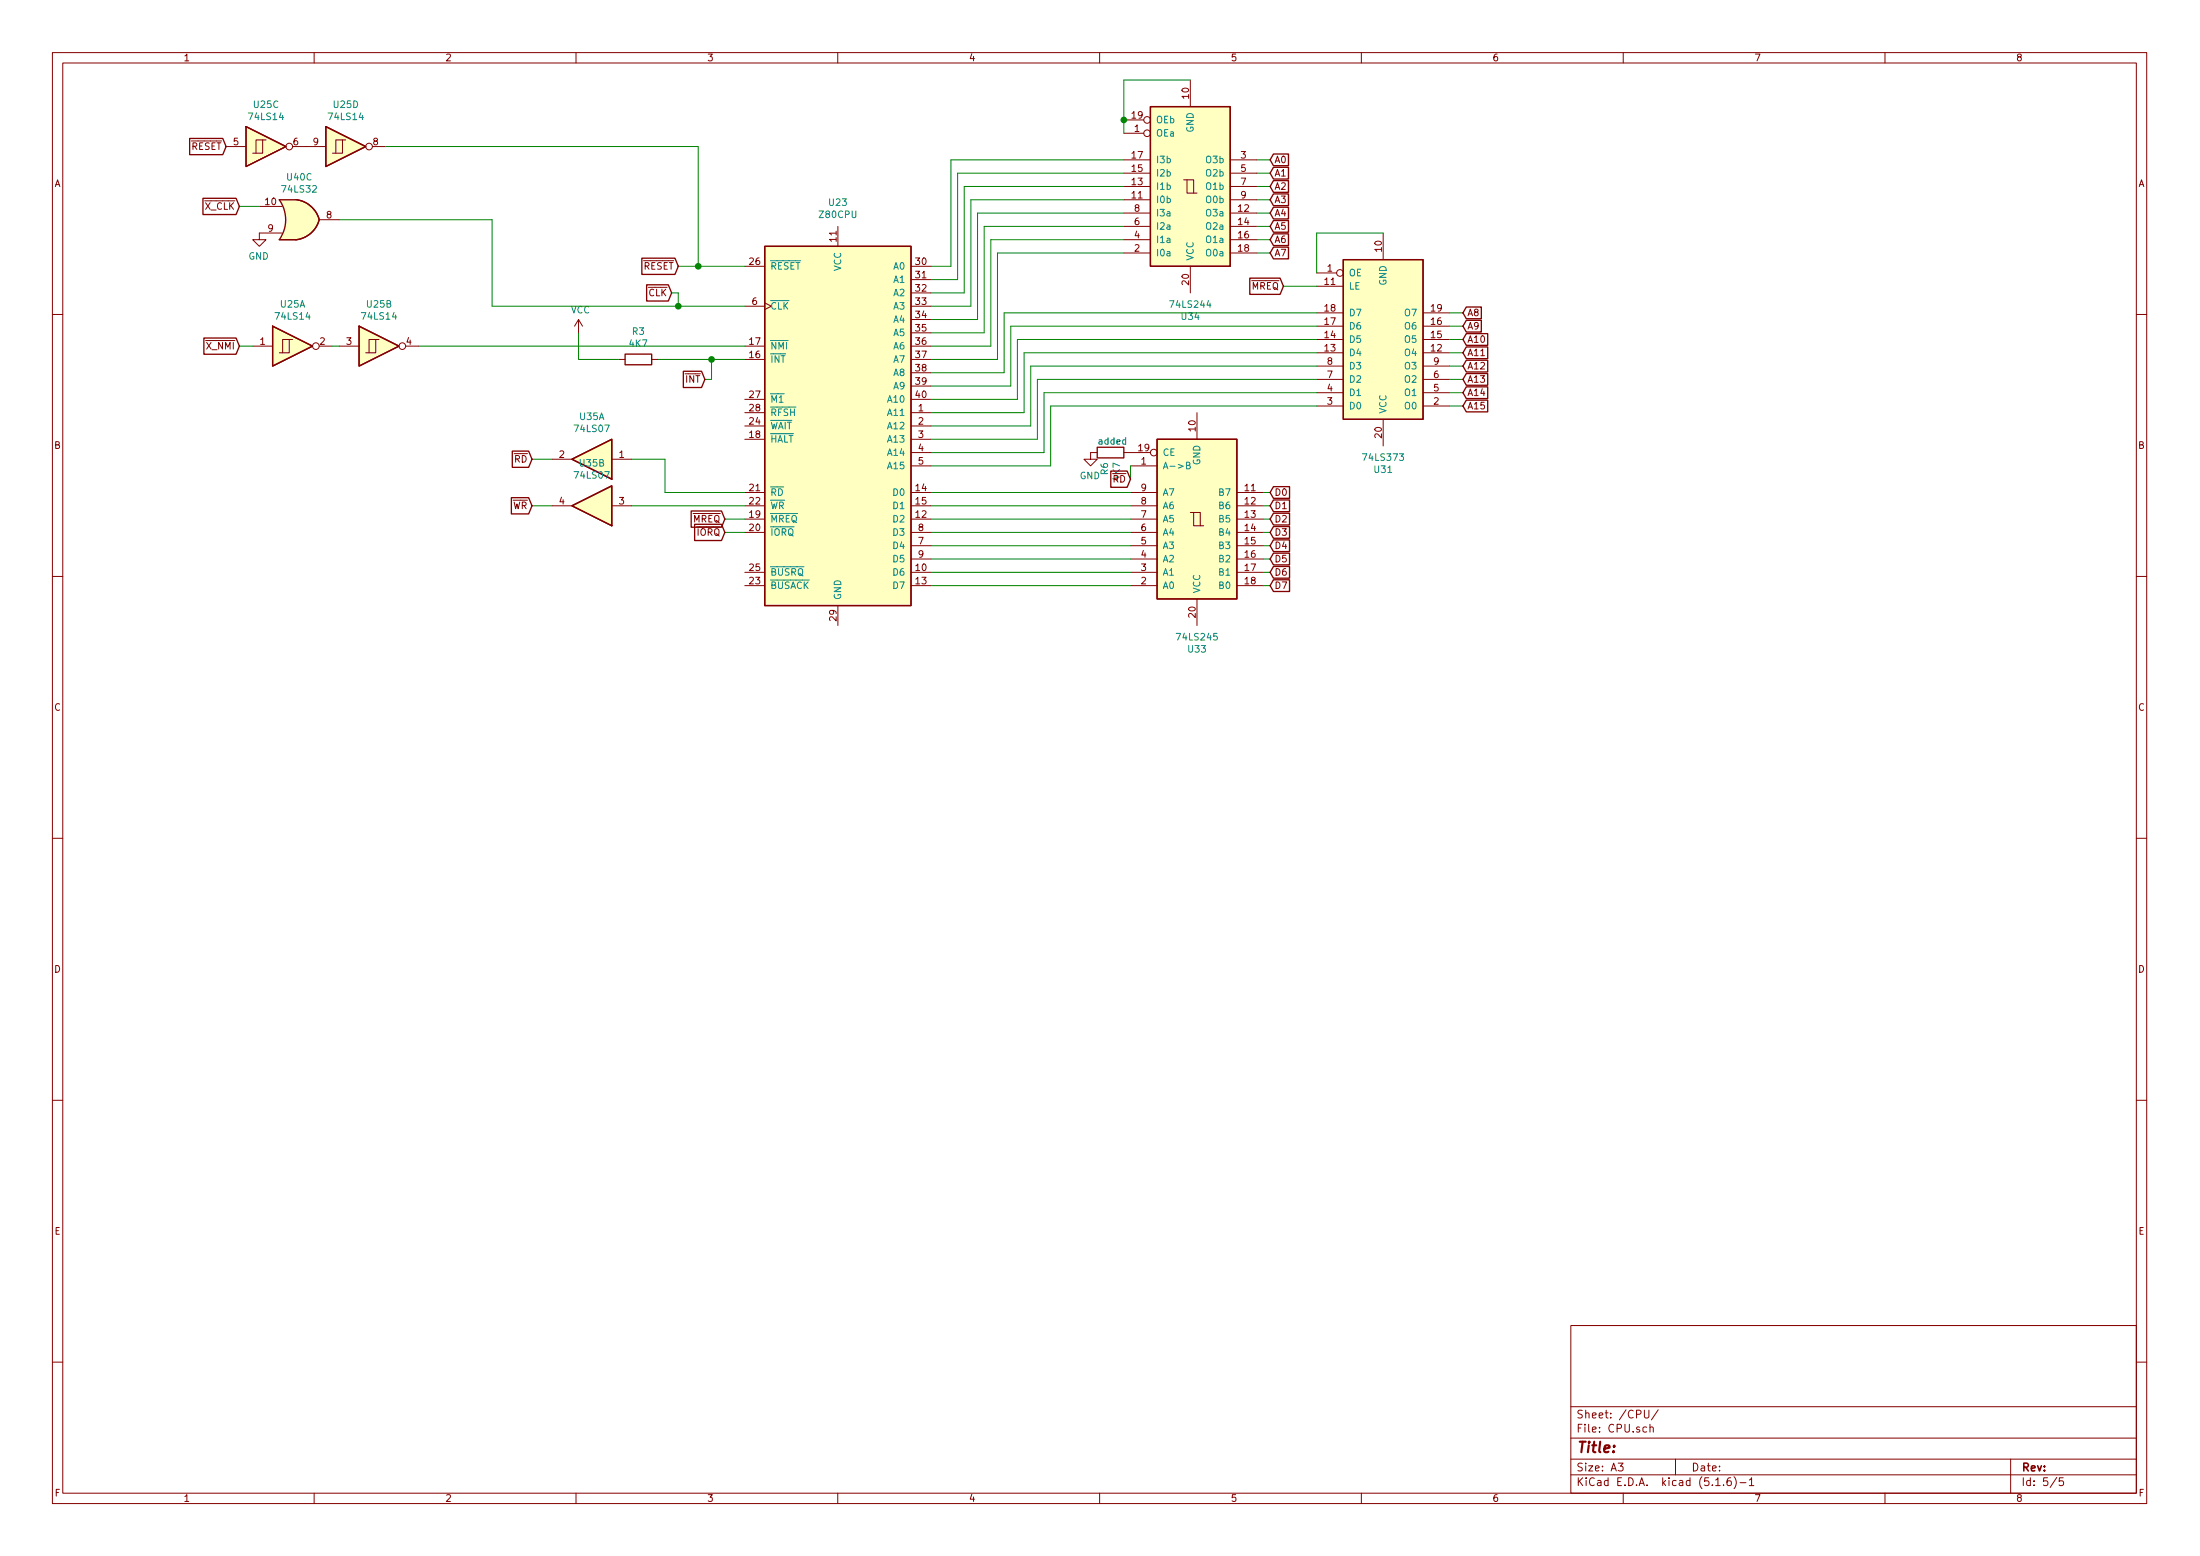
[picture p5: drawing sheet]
EESchema Schematic File Version 4
EELAYER 30 0
EELAYER END
$Descr A3 16535 11693
encoding utf-8
Sheet 5 5
Title ""
Date ""
Rev ""
Comp ""
Comment1 ""
Comment2 ""
Comment3 ""
Comment4 ""
$EndDescr
Text GLabel 5450 4000 0    50   Input ~ 0
~IORQ
Wire Wire Line
	5450 4000 5600 4000
Wire Wire Line
	4350 2700 4650 2700
$Comp
L CPU:Z80CPU U?
U 1 1
P 6300 3200
AR Path="/5FEB3555/604ADF5B" Ref="U?"  Part="1" 
AR Path="/5FD53206/604ADF5B" Ref="U23"  Part="1" 
F 0 "U23" H 6300 4881 50  0000 C CNN
F 1 "Z80CPU" H 6300 4790 50  0000 C CNN
F 2 "" H 6300 3600 50  0001 C CNN
F 3 "www.zilog.com/manage_directlink.php?filepath=docs/z80/um0080" H 6300 3600 50  0001 C CNN
	1    6300 3200
	1    0    0    -1  
$EndComp
Text GLabel 5450 3900 0    50   Input ~ 0
~MREQ
$Comp
L 74xx:74LS07 U?
U 2 1
P 4450 3800
AR Path="/5FEB3555/604ADF68" Ref="U?"  Part="2" 
AR Path="/5FD53206/604ADF68" Ref="U35"  Part="2" 
F 0 "U35" H 4450 3483 50  0000 C CNN
F 1 "74LS07" H 4450 3574 50  0000 C CNN
F 2 "" H 4450 3800 50  0001 C CNN
F 3 "www.ti.com/lit/ds/symlink/sn74ls07.pdf" H 4450 3800 50  0001 C CNN
	2    4450 3800
	-1   0    0    1   
$EndComp
Wire Wire Line
	5600 3800 4750 3800
Text GLabel 4000 3800 0    50   Input ~ 0
~WR
Wire Wire Line
	4150 3800 4000 3800
$Comp
L 74xx:74LS07 U?
U 1 1
P 4450 3450
AR Path="/5FEB3555/604ADF71" Ref="U?"  Part="1" 
AR Path="/5FD53206/604ADF71" Ref="U35"  Part="1" 
F 0 "U35" H 4450 3133 50  0000 C CNN
F 1 "74LS07" H 4450 3224 50  0000 C CNN
F 2 "" H 4450 3450 50  0001 C CNN
F 3 "www.ti.com/lit/ds/symlink/sn74ls07.pdf" H 4450 3450 50  0001 C CNN
	1    4450 3450
	-1   0    0    1   
$EndComp
Wire Wire Line
	4750 3450 5000 3450
Wire Wire Line
	5000 3450 5000 3700
Wire Wire Line
	5000 3700 5600 3700
Text GLabel 4000 3450 0    50   Input ~ 0
~RD
$Comp
L Device:R R?
U 1 1
P 4800 2700
AR Path="/5FEB3555/604ADF8A" Ref="R?"  Part="1" 
AR Path="/5FD53206/604ADF8A" Ref="R3"  Part="1" 
F 0 "R3" V 5007 2700 50  0000 C CNN
F 1 "4K7" V 4916 2700 50  0000 C CNN
F 2 "" V 4730 2700 50  0001 C CNN
F 3 "~" H 4800 2700 50  0001 C CNN
	1    4800 2700
	0    -1   -1   0   
$EndComp
$Comp
L 74xx:74LS32 U?
U 3 1
P 2250 1650
AR Path="/5FEB3555/604ADFBA" Ref="U?"  Part="3" 
AR Path="/5FD53206/604ADFBA" Ref="U40"  Part="3" 
F 0 "U40" H 2250 1333 50  0000 C CNN
F 1 "74LS32" H 2250 1424 50  0000 C CNN
F 2 "" H 2250 1650 50  0001 C CNN
F 3 "http://www.ti.com/lit/gpn/sn74LS32" H 2250 1650 50  0001 C CNN
	3    2250 1650
	1    0    0    1   
$EndComp
$Comp
L power:GND #PWR?
U 1 1
P 1950 1750
AR Path="/5FEB3555/604ADFC3" Ref="#PWR?"  Part="1" 
AR Path="/5FD53206/604ADFC3" Ref="#PWR04"  Part="1" 
F 0 "#PWR04" H 1950 1500 50  0001 C CNN
F 1 "GND" H 1955 1577 50  0000 C CNN
F 2 "" H 1950 1750 50  0001 C CNN
F 3 "" H 1950 1750 50  0001 C CNN
	1    1950 1750
	-1   0    0    -1  
$EndComp
Text GLabel 1800 1550 0    50   Input ~ 0
~X_CLK
Wire Wire Line
	1800 1550 1950 1550
Wire Wire Line
	5450 3900 5600 3900
$Comp
L 74xx:74LS14 U?
U 2 1
P 2850 2600
AR Path="/5FEB3555/604ADFCD" Ref="U?"  Part="2" 
AR Path="/5FD53206/604ADFCD" Ref="U25"  Part="2" 
F 0 "U25" H 2850 2917 50  0000 C CNN
F 1 "74LS14" H 2850 2826 50  0000 C CNN
F 2 "" H 2850 2600 50  0001 C CNN
F 3 "http://www.ti.com/lit/gpn/sn74LS14" H 2850 2600 50  0001 C CNN
	2    2850 2600
	1    0    0    -1  
$EndComp
Wire Wire Line
	5600 2600 3150 2600
$Comp
L 74xx:74LS14 U?
U 1 1
P 2200 2600
AR Path="/5FEB3555/604ADFD4" Ref="U?"  Part="1" 
AR Path="/5FD53206/604ADFD4" Ref="U25"  Part="1" 
F 0 "U25" H 2200 2917 50  0000 C CNN
F 1 "74LS14" H 2200 2826 50  0000 C CNN
F 2 "" H 2200 2600 50  0001 C CNN
F 3 "http://www.ti.com/lit/gpn/sn74LS14" H 2200 2600 50  0001 C CNN
	1    2200 2600
	1    0    0    -1  
$EndComp
Wire Wire Line
	2500 2600 2550 2600
Text GLabel 1800 2600 0    50   Input ~ 0
~X_NMI
Wire Wire Line
	1800 2600 1900 2600
Text GLabel 5300 2850 0    50   Input ~ 0
~INT
Wire Wire Line
	5300 2850 5350 2850
Wire Wire Line
	4950 2700 5350 2700
Wire Wire Line
	5350 2700 5600 2700
Connection ~ 5350 2700
Wire Wire Line
	5350 2850 5350 2700
$Comp
L power:VCC #PWR?
U 1 1
P 4350 2500
AR Path="/5FEB3555/604ADFE4" Ref="#PWR?"  Part="1" 
AR Path="/5FD53206/604ADFE4" Ref="#PWR07"  Part="1" 
F 0 "#PWR07" H 4350 2350 50  0001 C CNN
F 1 "VCC" H 4365 2673 50  0000 C CNN
F 2 "" H 4350 2500 50  0001 C CNN
F 3 "" H 4350 2500 50  0001 C CNN
	1    4350 2500
	1    0    0    -1  
$EndComp
Wire Wire Line
	4350 2500 4350 2700
Wire Wire Line
	3700 2300 3700 1650
Wire Wire Line
	3700 1650 2550 1650
Wire Wire Line
	3700 2300 5100 2300
Text GLabel 5050 2200 0    50   Input ~ 0
~CLK
Wire Wire Line
	5050 2200 5100 2200
Wire Wire Line
	5100 2200 5100 2300
Connection ~ 5100 2300
Wire Wire Line
	5100 2300 5600 2300
$Comp
L 74xx:74LS14 U?
U 3 1
P 2000 1100
AR Path="/5FEB3555/604F653C" Ref="U?"  Part="3" 
AR Path="/5FD53206/604F653C" Ref="U25"  Part="3" 
F 0 "U25" H 2000 1417 50  0000 C CNN
F 1 "74LS14" H 2000 1326 50  0000 C CNN
F 2 "" H 2000 1100 50  0001 C CNN
F 3 "http://www.ti.com/lit/gpn/sn74LS14" H 2000 1100 50  0001 C CNN
	3    2000 1100
	1    0    0    -1  
$EndComp
Text GLabel 1700 1100 0    50   Input ~ 0
~RESET
$Comp
L 74xx:74LS14 U?
U 4 1
P 2600 1100
AR Path="/5FEB3555/604F6536" Ref="U?"  Part="4" 
AR Path="/5FD53206/604F6536" Ref="U25"  Part="4" 
F 0 "U25" H 2600 1417 50  0000 C CNN
F 1 "74LS14" H 2600 1326 50  0000 C CNN
F 2 "" H 2600 1100 50  0001 C CNN
F 3 "http://www.ti.com/lit/gpn/sn74LS14" H 2600 1100 50  0001 C CNN
	4    2600 1100
	1    0    0    -1  
$EndComp
Wire Wire Line
	5600 2000 5250 2000
Wire Wire Line
	5250 2000 5250 1100
Wire Wire Line
	2900 1100 5250 1100
Connection ~ 5250 2000
Wire Wire Line
	5250 2000 5100 2000
Text GLabel 5100 2000 0    50   Input ~ 0
~RESET
Wire Wire Line
	7000 3700 8500 3700
$Comp
L 74xx:74LS245 U?
U 1 1
P 9000 3900
AR Path="/5FEB3555/604ADF62" Ref="U?"  Part="1" 
AR Path="/5FD53206/604ADF62" Ref="U33"  Part="1" 
F 0 "U33" H 9000 4881 50  0000 C CNN
F 1 "74LS245" H 9000 4790 50  0000 C CNN
F 2 "" H 9000 3900 50  0001 C CNN
F 3 "http://www.ti.com/lit/gpn/sn74LS245" H 9000 3900 50  0001 C CNN
	1    9000 3900
	1    0    0    1   
$EndComp
Wire Wire Line
	9550 3700 9500 3700
Wire Wire Line
	9500 3800 9550 3800
Wire Wire Line
	9550 3900 9500 3900
Wire Wire Line
	9500 4000 9550 4000
Wire Wire Line
	9550 4100 9500 4100
Wire Wire Line
	9500 4200 9550 4200
Wire Wire Line
	9550 4300 9500 4300
Wire Wire Line
	9500 4400 9550 4400
Text Notes 8250 3350 0    50   ~ 0
added
$Comp
L power:GND #PWR?
U 1 1
P 8200 3400
AR Path="/5FEB3555/604ADF81" Ref="#PWR?"  Part="1" 
AR Path="/5FD53206/604ADF81" Ref="#PWR09"  Part="1" 
F 0 "#PWR09" H 8200 3150 50  0001 C CNN
F 1 "GND" H 8205 3227 50  0000 C CNN
F 2 "" H 8200 3400 50  0001 C CNN
F 3 "" H 8200 3400 50  0001 C CNN
	1    8200 3400
	-1   0    0    -1  
$EndComp
$Comp
L Device:R R?
U 1 1
P 8350 3400
AR Path="/5FEB3555/604ADF7B" Ref="R?"  Part="1" 
AR Path="/5FD53206/604ADF7B" Ref="R6"  Part="1" 
F 0 "R6" H 8420 3446 50  0000 L CNN
F 1 "4K7" H 8420 3355 50  0000 L CNN
F 2 "" V 8280 3400 50  0001 C CNN
F 3 "~" H 8350 3400 50  0001 C CNN
	1    8350 3400
	0    -1   1    0   
$EndComp
Wire Wire Line
	8500 3800 7000 3800
Wire Wire Line
	7000 3900 8500 3900
Wire Wire Line
	8500 4000 7000 4000
Wire Wire Line
	7000 4100 8500 4100
Wire Wire Line
	8500 4200 7000 4200
Wire Wire Line
	7000 4300 8500 4300
Wire Wire Line
	8500 4400 7000 4400
$Comp
L 74xx:74LS244 U?
U 1 1
P 8950 1400
AR Path="/5FCCE6B4/6059C063" Ref="U?"  Part="1" 
AR Path="/5FD53206/6059C063" Ref="U34"  Part="1" 
F 0 "U34" H 8950 2381 50  0000 C CNN
F 1 "74LS244" H 8950 2290 50  0000 C CNN
F 2 "" H 8950 1400 50  0001 C CNN
F 3 "http://www.ti.com/lit/gpn/sn74LS244" H 8950 1400 50  0001 C CNN
	1    8950 1400
	1    0    0    1   
$EndComp
Wire Wire Line
	8450 1000 8450 900 
Wire Wire Line
	8450 900  8450 600 
Wire Wire Line
	8450 600  8950 600 
Connection ~ 8450 900 
Wire Wire Line
	7000 2000 7150 2000
Wire Wire Line
	7150 2000 7150 1200
Wire Wire Line
	7150 1200 8450 1200
Wire Wire Line
	7000 2100 7200 2100
Wire Wire Line
	7200 2100 7200 1300
Wire Wire Line
	7200 1300 8450 1300
Wire Wire Line
	7000 2200 7250 2200
Wire Wire Line
	7250 2200 7250 1400
Wire Wire Line
	7250 1400 8450 1400
Wire Wire Line
	7300 2300 7300 1500
Wire Wire Line
	7300 1500 8450 1500
Wire Wire Line
	7000 2400 7350 2400
Wire Wire Line
	7350 2400 7350 1600
Wire Wire Line
	7350 1600 8450 1600
Wire Wire Line
	7000 2500 7400 2500
Wire Wire Line
	7400 2500 7400 1700
Wire Wire Line
	7400 1700 8450 1700
Wire Wire Line
	7000 2300 7300 2300
Wire Wire Line
	7000 2600 7450 2600
Wire Wire Line
	7450 2600 7450 1800
Wire Wire Line
	7450 1800 8450 1800
Wire Wire Line
	7000 2700 7500 2700
Wire Wire Line
	7500 2700 7500 1900
Wire Wire Line
	7500 1900 8450 1900
$Comp
L 74xx:74LS373 U?
U 1 1
P 10400 2550
AR Path="/5FCCE6B4/605C7F77" Ref="U?"  Part="1" 
AR Path="/5FD53206/605C7F77" Ref="U31"  Part="1" 
F 0 "U31" H 10400 3531 50  0000 C CNN
F 1 "74LS373" H 10400 3440 50  0000 C CNN
F 2 "" H 10400 2550 50  0001 C CNN
F 3 "http://www.ti.com/lit/gpn/sn74LS373" H 10400 2550 50  0001 C CNN
	1    10400 2550
	1    0    0    1   
$EndComp
Wire Wire Line
	9650 2150 9900 2150
Wire Wire Line
	10400 1750 9900 1750
Wire Wire Line
	9900 1750 9900 2050
Text GLabel 9650 2150 0    50   Input ~ 0
~MREQ
Wire Wire Line
	7000 2800 7550 2800
Wire Wire Line
	7550 2800 7550 2350
Wire Wire Line
	7550 2350 9900 2350
Wire Wire Line
	7000 2900 7600 2900
Wire Wire Line
	7600 2900 7600 2450
Wire Wire Line
	7600 2450 9900 2450
Wire Wire Line
	7000 3000 7650 3000
Wire Wire Line
	7650 3000 7650 2550
Wire Wire Line
	7650 2550 9900 2550
Wire Wire Line
	7700 3100 7700 2650
Wire Wire Line
	7700 2650 9900 2650
Wire Wire Line
	7000 3100 7700 3100
Wire Wire Line
	7000 3200 7750 3200
Wire Wire Line
	7750 3200 7750 2750
Wire Wire Line
	7750 2750 9900 2750
Wire Wire Line
	7000 3300 7800 3300
Wire Wire Line
	7800 3300 7800 2850
Wire Wire Line
	7800 2850 9900 2850
Wire Wire Line
	4000 3450 4150 3450
Text GLabel 8500 3600 0    50   Input ~ 0
~RD
Text GLabel 9550 3700 2    50   Input ~ 0
D0
Text GLabel 9550 3800 2    50   Input ~ 0
D1
Text GLabel 9550 3900 2    50   Input ~ 0
D2
Text GLabel 9550 4000 2    50   Input ~ 0
D3
Text GLabel 9550 4100 2    50   Input ~ 0
D4
Text GLabel 9550 4200 2    50   Input ~ 0
D5
Text GLabel 9550 4300 2    50   Input ~ 0
D6
Text GLabel 9550 4400 2    50   Input ~ 0
D7
Wire Wire Line
	7000 3400 7850 3400
Wire Wire Line
	7850 3400 7850 2950
Wire Wire Line
	7850 2950 9900 2950
Wire Wire Line
	7000 3500 7900 3500
Wire Wire Line
	7900 3500 7900 3050
Wire Wire Line
	7900 3050 9900 3050
Wire Wire Line
	8500 3600 8500 3500
Text GLabel 11000 2350 2    50   Input ~ 0
A8
Text GLabel 11000 2450 2    50   Input ~ 0
A9
Text GLabel 11000 2550 2    50   Input ~ 0
A10
Text GLabel 11000 2650 2    50   Input ~ 0
A11
Text GLabel 11000 2750 2    50   Input ~ 0
A12
Text GLabel 11000 2850 2    50   Input ~ 0
A13
Text GLabel 11000 2950 2    50   Input ~ 0
A14
Text GLabel 11000 3050 2    50   Input ~ 0
A15
Wire Wire Line
	10900 2350 11000 2350
Wire Wire Line
	11000 2450 10900 2450
Wire Wire Line
	10900 2550 11000 2550
Wire Wire Line
	11000 2650 10900 2650
Wire Wire Line
	10900 2750 11000 2750
Wire Wire Line
	11000 2850 10900 2850
Wire Wire Line
	10900 2950 11000 2950
Wire Wire Line
	11000 3050 10900 3050
Text GLabel 9550 1200 2    50   Input ~ 0
A0
Text GLabel 9550 1300 2    50   Input ~ 0
A1
Text GLabel 9550 1400 2    50   Input ~ 0
A2
Text GLabel 9550 1500 2    50   Input ~ 0
A3
Text GLabel 9550 1600 2    50   Input ~ 0
A4
Text GLabel 9550 1700 2    50   Input ~ 0
A5
Text GLabel 9550 1800 2    50   Input ~ 0
A6
Text GLabel 9550 1900 2    50   Input ~ 0
A7
Wire Wire Line
	9550 1200 9450 1200
Wire Wire Line
	9450 1300 9550 1300
Wire Wire Line
	9550 1400 9450 1400
Wire Wire Line
	9450 1500 9550 1500
Wire Wire Line
	9550 1600 9450 1600
Wire Wire Line
	9450 1700 9550 1700
Wire Wire Line
	9550 1800 9450 1800
Wire Wire Line
	9450 1900 9550 1900
$EndSCHEMATC
